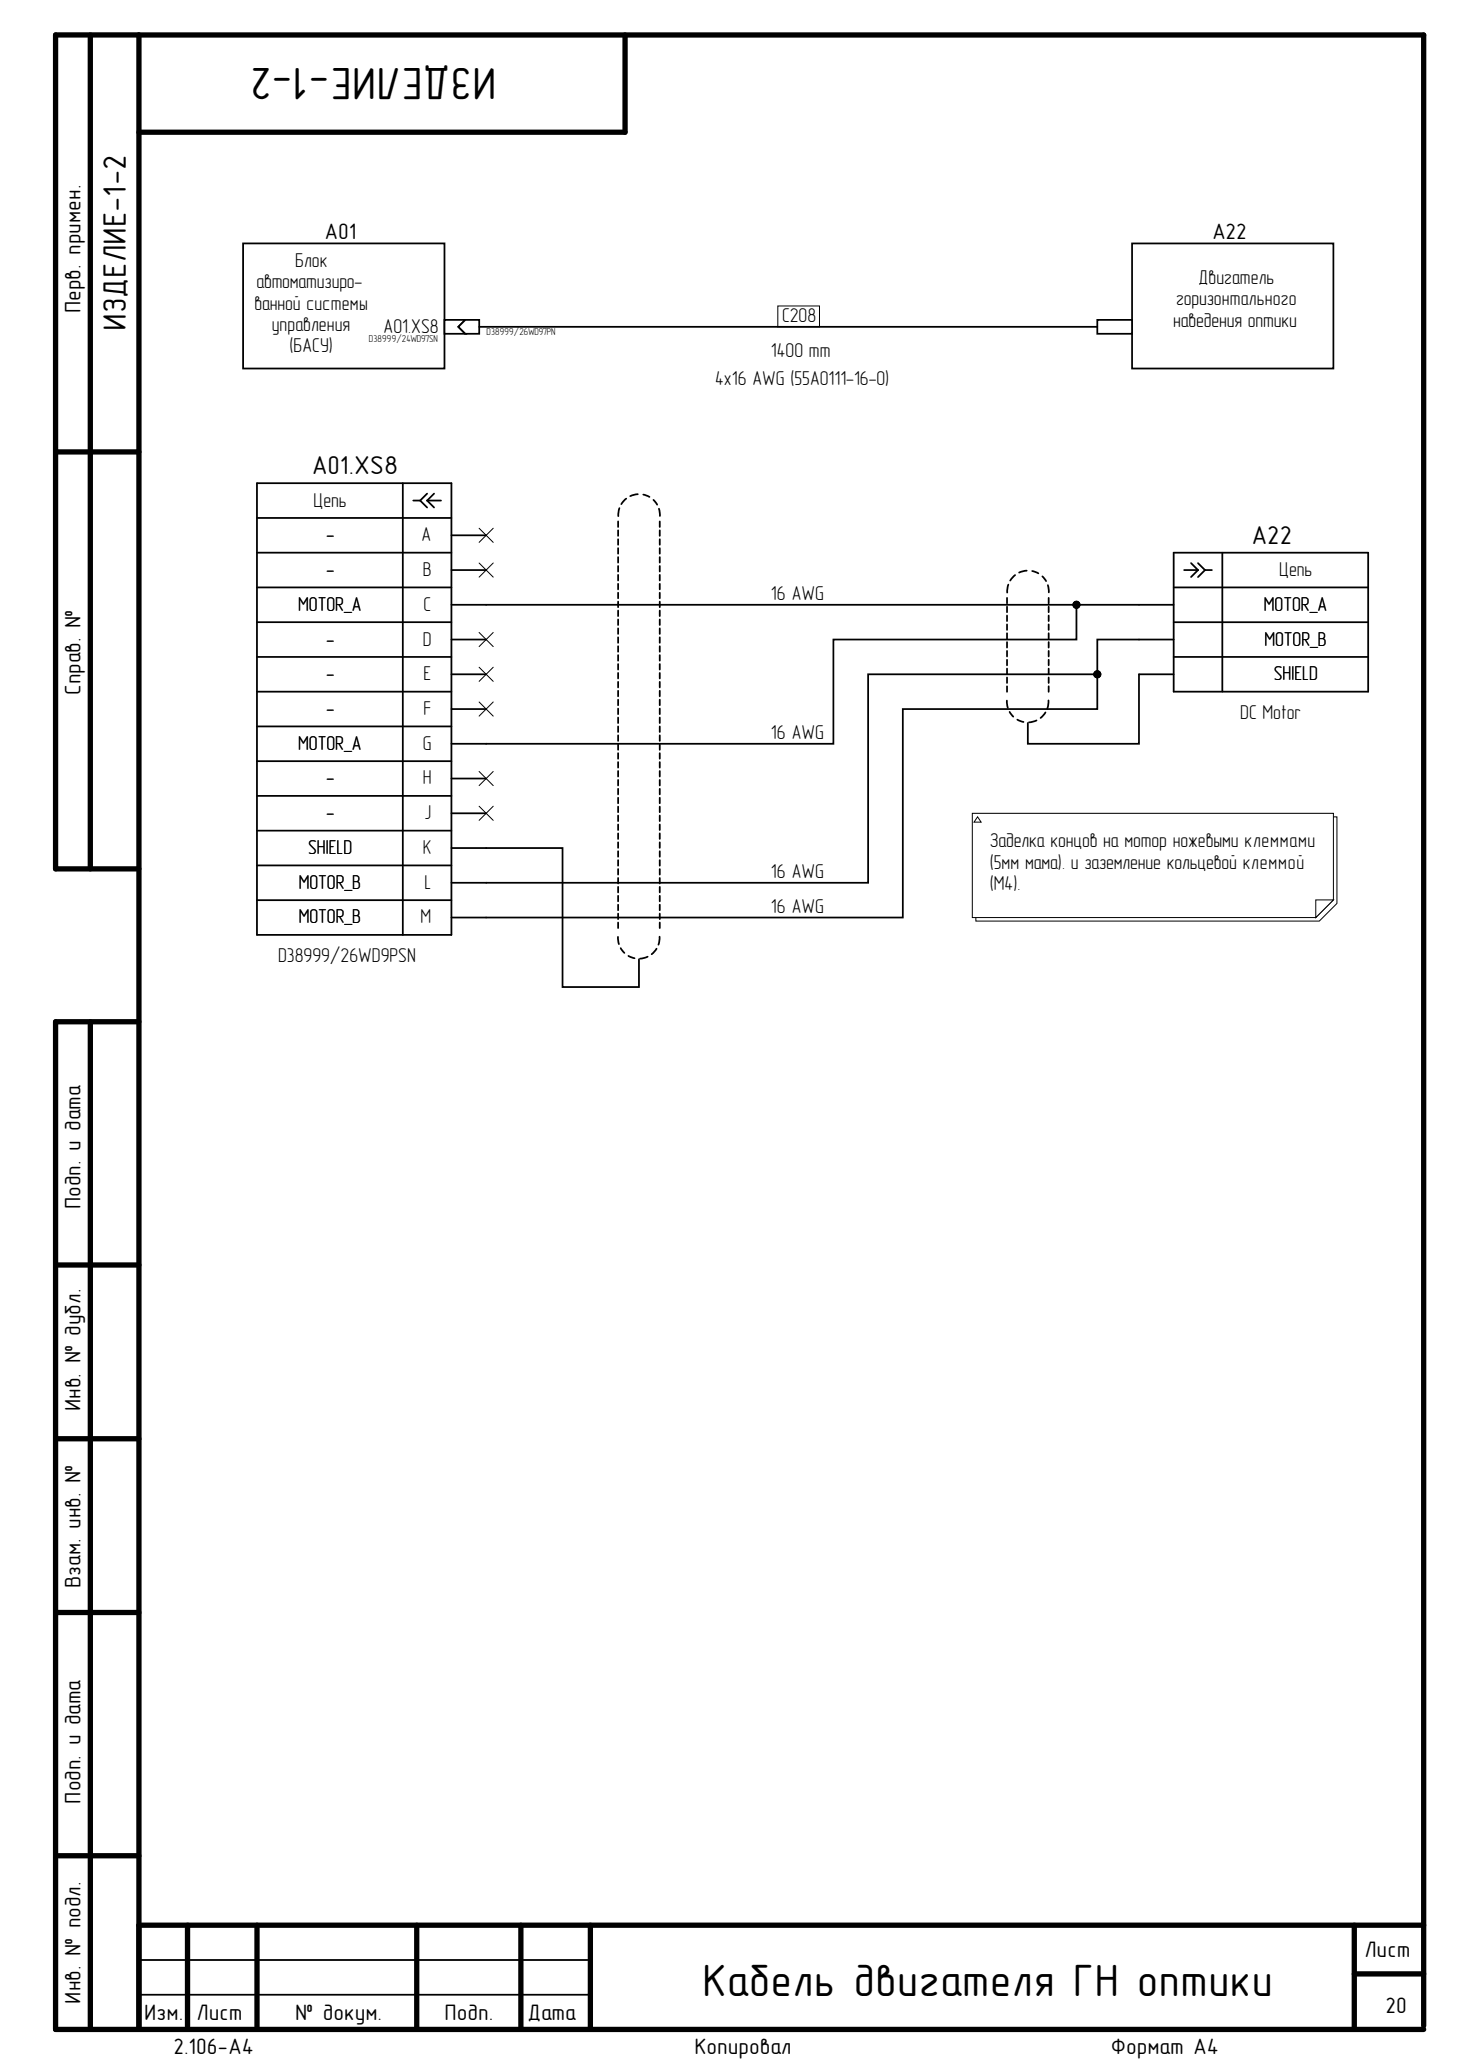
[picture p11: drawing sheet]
<svg xmlns="http://www.w3.org/2000/svg" width="210mm" height="297mm" viewBox="0 0 210 297" stroke-linecap="round" stroke-linejoin="round" font-family="sans-serif">
<g fill="none" stroke="#000" stroke-width=".76">
<path d="M13 5v119.9M20 5v286.8M89.9 5v14h-69.9M8 65h12M20 124.9h-12v-119.9h196.7v286.3M13 146.9v144.9M20 146.9h-12v144.9h196.7M8 181.9h12M8 206.9h12M8 231.8h12M8 266.8h12M20 276.8h184.7"/>
<path d="M27 276.8v15M36.9 276.8v15M59.9 276.8v15M74.9 276.8v15M84.9 276.8v15M194.7 276.8v15M194.7 283.8h10"/>
</g>
<path d="M35 35h28.9v18h-28.9zM162.8 35h28.9v18h-28.9zM20 286.8h64.9M20 281.8h64.9" fill="none" stroke="#000" stroke-width=".25"/>
<path d="M111.8 44h6v3h-6z" fill="none" stroke="#000" stroke-width=".14"/>
<path d="M63.9 46h3l-1 1 1 1h-3z" fill-rule="evenodd" fill="#fff"/>
<path d="M63.9 46h3l-1 1 1 1h-3z" fill="none" stroke="#000" stroke-width=".25"/>
<path d="M66.9 46h2v2h-2l-1-1z" fill-rule="evenodd" fill="#fff"/>
<path d="M66.9 46h2v2h-2l-1-1z" fill="none" stroke="#000" stroke-width=".25"/>
<path d="M157.8 46h5v2h-5z" fill-rule="evenodd" fill="#fff"/>
<g fill="none" stroke="#000" stroke-width=".25">
<path d="M68.9 47h88.9M157.8 46h5v2h-5zM36.9 69.5h28v64.9h-28zM36.9 74.5h28M36.9 79.5h28M57.9 69.5v64.9M59.4 72h1M60.4 72l1 1M61.4 72l1 1M61.4 72h2M61.4 71l-1 1M62.4 71l-1 1"/>
<path d="M64.9 77h5M88.9 75v.8M88.9 76.2v.8M88.9 77.5v.8M88.9 78.8v.8M89.1 73.1l-.2 1.1M90 71.7l-.7 .8M91.7 71.1l-1.1 .2M92.5 71.1l.9 .3M93.9 71.9l.6 .7M94.7 73.1l.2 1.1M94.9 75v.8"/>
<path d="M94.9 76.2v.8M94.9 77.5v.8M94.9 78.8v.8M168.7 79.5h28v19.9h-28zM175.7 79.5v19.9M36.9 84.5h28M36.9 89.5h28M36.9 94.5h28M36.9 99.4h28M64.9 87h103.8M64.9 82h5M64.9 92h5"/>
<path d="M64.9 96.9h5M88.9 80.1v.8M88.9 81.4v.8M88.9 82.7v.8M88.9 83.9v.8M88.9 85.2v.8M88.9 86.5v.8M88.9 87.8v.8M88.9 89.1v.8M88.9 90.3v.8M88.9 91.6v.8M88.9 92.9v.8"/>
<path d="M88.9 94.2v.8M88.9 95.5v.8M88.9 96.8v.8M88.9 98v.8M88.9 99.3v.8M94.9 80.1v.8M94.9 81.4v.8M94.9 82.7v.8M94.9 83.9v.8M94.9 85.2v.8M94.9 86.5v.8M94.9 87.8v.8"/>
<path d="M94.9 89.1v.8M94.9 90.3v.8M94.9 91.6v.8M94.9 92.9v.8M94.9 94.2v.8M94.9 95.5v.8M94.9 96.8v.8M94.9 98v.8M94.9 99.3v.8M144.8 86v.8M144.8 87.2v.8M144.8 88.5v.8"/>
<path d="M144.8 89.8v.8M144.8 91v.8M144.8 92.3v.8M144.8 93.6v.8M144.8 94.9v.8M144.8 96.1v.8M144.8 97.4v.8M144.8 98.7v.8M145 84l-.2 1.2M145.9 82.7l-.7 .8M147.6 82l-1.1 .3M148.4 82.1l.9 .3"/>
<path d="M149.9 82.9l.5 .6M150.6 84.1l.2 1.1M150.8 86v.8M150.8 87.2v.8M150.8 88.5v.8M150.8 89.8v.8M150.8 91v.8M150.8 92.3v.8M150.8 93.6v.8M150.8 94.9v.8M150.8 96.1v.8M150.8 97.4v.8"/>
<path d="M150.8 98.7v.8M154.8 87v5h-35v14.9h-54.9M157.8 96.9v5h-28v30h-64.9M168.7 92h-10.9v4.9h-33v30h-59.9M168.7 96.9h-5v10h-15.9v-3M168.7 84.5h28M168.7 89.5h28M168.7 94.5h28M170.2 82h2M171.2 81l1 1M172.2 82l-1 1M172.2 81l1 1"/>
<path d="M173.2 82h1M173.2 82l-1 1M36.9 119.4h28M36.9 104.4h28M36.9 109.4h28M36.9 114.4h28M64.9 101.9h5M64.9 111.9h5M64.9 116.9h5M88.9 100.6v.8M88.9 101.9v.8M88.9 103.2v.8"/>
<path d="M88.9 104.4v.8M88.9 105.7v.8M88.9 107v.8M88.9 108.3v.8M88.9 109.6v.8M88.9 110.9v.7M88.9 112.1v.8M88.9 113.4v.8M88.9 114.7v.8M88.9 116v.8M88.9 117.3v.8M88.9 118.5v.8"/>
<path d="M88.9 119.8v.8M94.9 100.6v.8M94.9 101.9v.8M94.9 103.2v.8M94.9 104.4v.8M94.9 105.7v.8M94.9 107v.8M94.9 108.3v.8M94.9 109.6v.8M94.9 110.9v.7M94.9 112.1v.8M94.9 113.4v.8"/>
<path d="M94.9 114.7v.8M94.9 116v.8M94.9 117.3v.8M94.9 118.5v.8M94.9 119.8v.8M144.8 100.7l.1 1.1M145.1 102.4l.6 .6M146.3 103.5l.8 .3M149 103.6l-1.1 .3M150.3 102.4l-.7 .8M150.7 100.7l-.1 1.2M36.9 124.4h28"/>
<path d="M36.9 129.4h28M64.9 121.9h16v20h11v-4M88.8 134.7l.2 1M88.9 121.1v.8M88.9 122.4v.8M88.9 123.7v.8M88.9 124.9v.8M88.9 126.2v.8M88.9 127.5v.8M88.9 128.8v.8M88.9 130.1v.8M88.9 131.4v.8"/>
<path d="M88.9 132.6v.8M89.2 136.3l.6 .7M90.3 137.4l.9 .4M93.1 137.5l-1.1 .3M94.4 136.4l-.7 .8M94.8 134.7l-.1 1.1M94.9 121.1v.8M94.9 122.4v.8M94.9 123.7v.8M94.9 124.9v.8M94.9 126.2v.8M94.9 127.5v.8"/>
<path d="M94.9 128.8v.8M94.9 130.1v.8M94.9 131.4v.8M94.9 132.6v.8"/>
</g>
<g fill="none" stroke="#000" stroke-width=".14">
<path d="M68.9 75.9l2 2.1M70.9 75.9l-2 2.1M68.9 80.9l2 2.1M68.9 90.9l2 2.1M68.9 95.9l2 2.1M70.9 80.9l-2 2.1M70.9 90.9l-2 2.1M70.9 95.9l-2 2.1M68.9 100.9l2 2.1M68.9 110.9l2 2M68.9 115.9l2 2M70.9 100.9l-2 2.1"/>
<path d="M70.9 110.9l-2 2M70.9 115.9l-2 2"/>
<circle cx="154.8" cy="87" r=".51"/>
<circle cx="157.8" cy="96.9" r=".51"/>
</g>
<g fill="#000">
<circle cx="154.8" cy="87" r=".51"/>
<circle cx="157.8" cy="96.9" r=".51"/>
</g>
<path d="M140.3 117.4h51.9v12.5l-2.5 2.5h-49.4z" fill-rule="evenodd" fill="#fff"/>
<path d="M140.3 117.4h51.9v12.5l-2.5 2.5h-49.4z" fill="none" stroke="#000" stroke-width=".14"/>
<path d="M139.8 116.9h51.9v12.5l-2.5 2.5h-49.4z" fill-rule="evenodd" fill="#fff"/>
<path d="M139.8 116.9h51.9v12.5l-2.5 2.5h-49.4z" fill="none" stroke="#000" stroke-width=".14"/>
<path d="M189.2 129.4h2.5l-2.5 2.5z" fill="#fff"/>
<path d="M189.2 129.4h2.5l-2.5 2.5z" fill="none" stroke="#000" stroke-width=".14"/>
<path d="M140.5 117.4l.6 .8h-1.1z" fill="#fff"/>
<path d="M140.5 117.4l.6 .8h-1.1z" fill="none" stroke="#000" stroke-width=".14"/>
<g font-size="6.5">
<text x="71.4" y="9.8" transform="rotate(-180 71.4 9.8)">ИЗДЕЛИЕ-1-2</text>
<text x="101" y="287">Кабель двигателя ГН оптики</text>
</g>
<text font-size="4.7" x="18.1" y="47.5" transform="rotate(-90 18.1 47.5)">ИЗДЕЛИЕ-1-2</text>
<g font-size="3.7">
<text x="44.8" y="68.2">A01.XS8</text>
<text x="179.9" y="78.2">A22</text>
</g>
<g font-size="3.2">
<text x="46.7" y="34.3">A01</text>
<text x="174.3" y="34.3">A22</text>
<text x="11.6" y="45" transform="rotate(-90 11.6 45)">Перв. примен.</text>
<text x="11.6" y="99.9" transform="rotate(-90 11.6 99.9)">Справ. №</text>
<text x="11.6" y="173.9" transform="rotate(-90 11.6 173.9)">Подп. и дата</text>
<text x="11.6" y="202.9" transform="rotate(-90 11.6 202.9)">Инв. № дубл.</text>
<text x="11.6" y="228.4" transform="rotate(-90 11.6 228.4)">Взам. инв. №</text>
<text x="11.6" y="259.3" transform="rotate(-90 11.6 259.3)">Подп. и дата</text>
<text x="196.2" y="281.4">Лист</text>
<text x="11.6" y="288.1" transform="rotate(-90 11.6 288.1)">Инв. № подл.</text>
<text x="20.7" y="290.4">Изм.</text>
<text x="28.2" y="290.4">Лист</text>
<text x="42.4" y="290.4">№ докум.</text>
<text x="63.9" y="290.4">Подп.</text>
<text x="75.8" y="290.4">Дата</text>
<text x="199.2" y="289.4">20</text>
<text x="24.9" y="295.4">2.106-A4</text>
<text x="99.9" y="295.4">Копировал</text>
<text x="159.7" y="295.4">Формат А4</text>
</g>
<g font-size="2.9">
<text x="36.9" y="41.5">автоматизиро-</text>
<text x="42.4" y="38.4">Блок</text>
<text x="172.3" y="40.9">Двигатель</text>
<text x="36.6" y="44.5">ванной системы</text>
<text x="39.1" y="47.5">управления</text>
<text x="55.1" y="47.9">A01.XS8</text>
<text x="112.4" y="46.4">С208</text>
<text x="168.7" y="47">наведения оптики</text>
<text x="169.1" y="43.9">горизонтального</text>
<text x="41.6" y="50.6">(БАСУ)</text>
<text x="110.8" y="51.4">1400 mm</text>
<text x="102.8" y="55.3">4x16 AWG (55A0111-16-0)</text>
<text x="45.1" y="72.8">Цепь</text>
<text x="46.9" y="77.8">-</text>
<text x="60.6" y="77.8">A</text>
<text x="46.9" y="82.8">-</text>
<text x="60.8" y="82.8">B</text>
<text x="183.9" y="82.8">Цепь</text>
<text x="42.9" y="87.8">MOTOR_A</text>
<text x="60.9" y="87.8">C</text>
<text x="110.8" y="86.3">16 AWG</text>
<text x="181.7" y="87.8">MOTOR_A</text>
<text x="46.9" y="92.8">-</text>
<text x="60.8" y="92.8">D</text>
<text x="181.8" y="92.8">MOTOR_B</text>
<text x="46.9" y="97.8">-</text>
<text x="60.9" y="97.8">E</text>
<text x="183.1" y="97.8">SHIELD</text>
<text x="42.9" y="107.8">MOTOR_A</text>
<text x="46.9" y="102.8">-</text>
<text x="60.8" y="107.8">G</text>
<text x="60.9" y="102.8">F</text>
<text x="110.8" y="106.3">16 AWG</text>
<text x="178.3" y="103.3">DC Motor</text>
<text x="46.9" y="112.8">-</text>
<text x="60.8" y="112.8">H</text>
<text x="46.9" y="117.8">-</text>
<text x="61" y="117.8">J</text>
<text x="44.3" y="122.8">SHIELD</text>
<text x="60.8" y="122.8">K</text>
<text x="142.3" y="121.8">Заделка концов на мотор ножевыми клеммами</text>
<text x="142.3" y="124.9">(5мм мама). и заземление кольцевой клеммой</text>
<text x="43" y="127.8">MOTOR_B</text>
<text x="61" y="127.8">L</text>
<text x="110.8" y="126.2">16 AWG</text>
<text x="110.8" y="131.3">16 AWG</text>
<text x="142.3" y="127.9">(М4).</text>
<text x="43" y="132.7">MOTOR_B</text>
<text x="60.5" y="132.7">M</text>
<text x="40" y="138.3">D38999/26WD9PSN</text>
</g>
<g font-size="1.4">
<text x="53" y="49.2">D38999/24WD97SN</text>
<text x="69.9" y="48.1">D38999/26WD97PN</text>
</g>
</svg>
